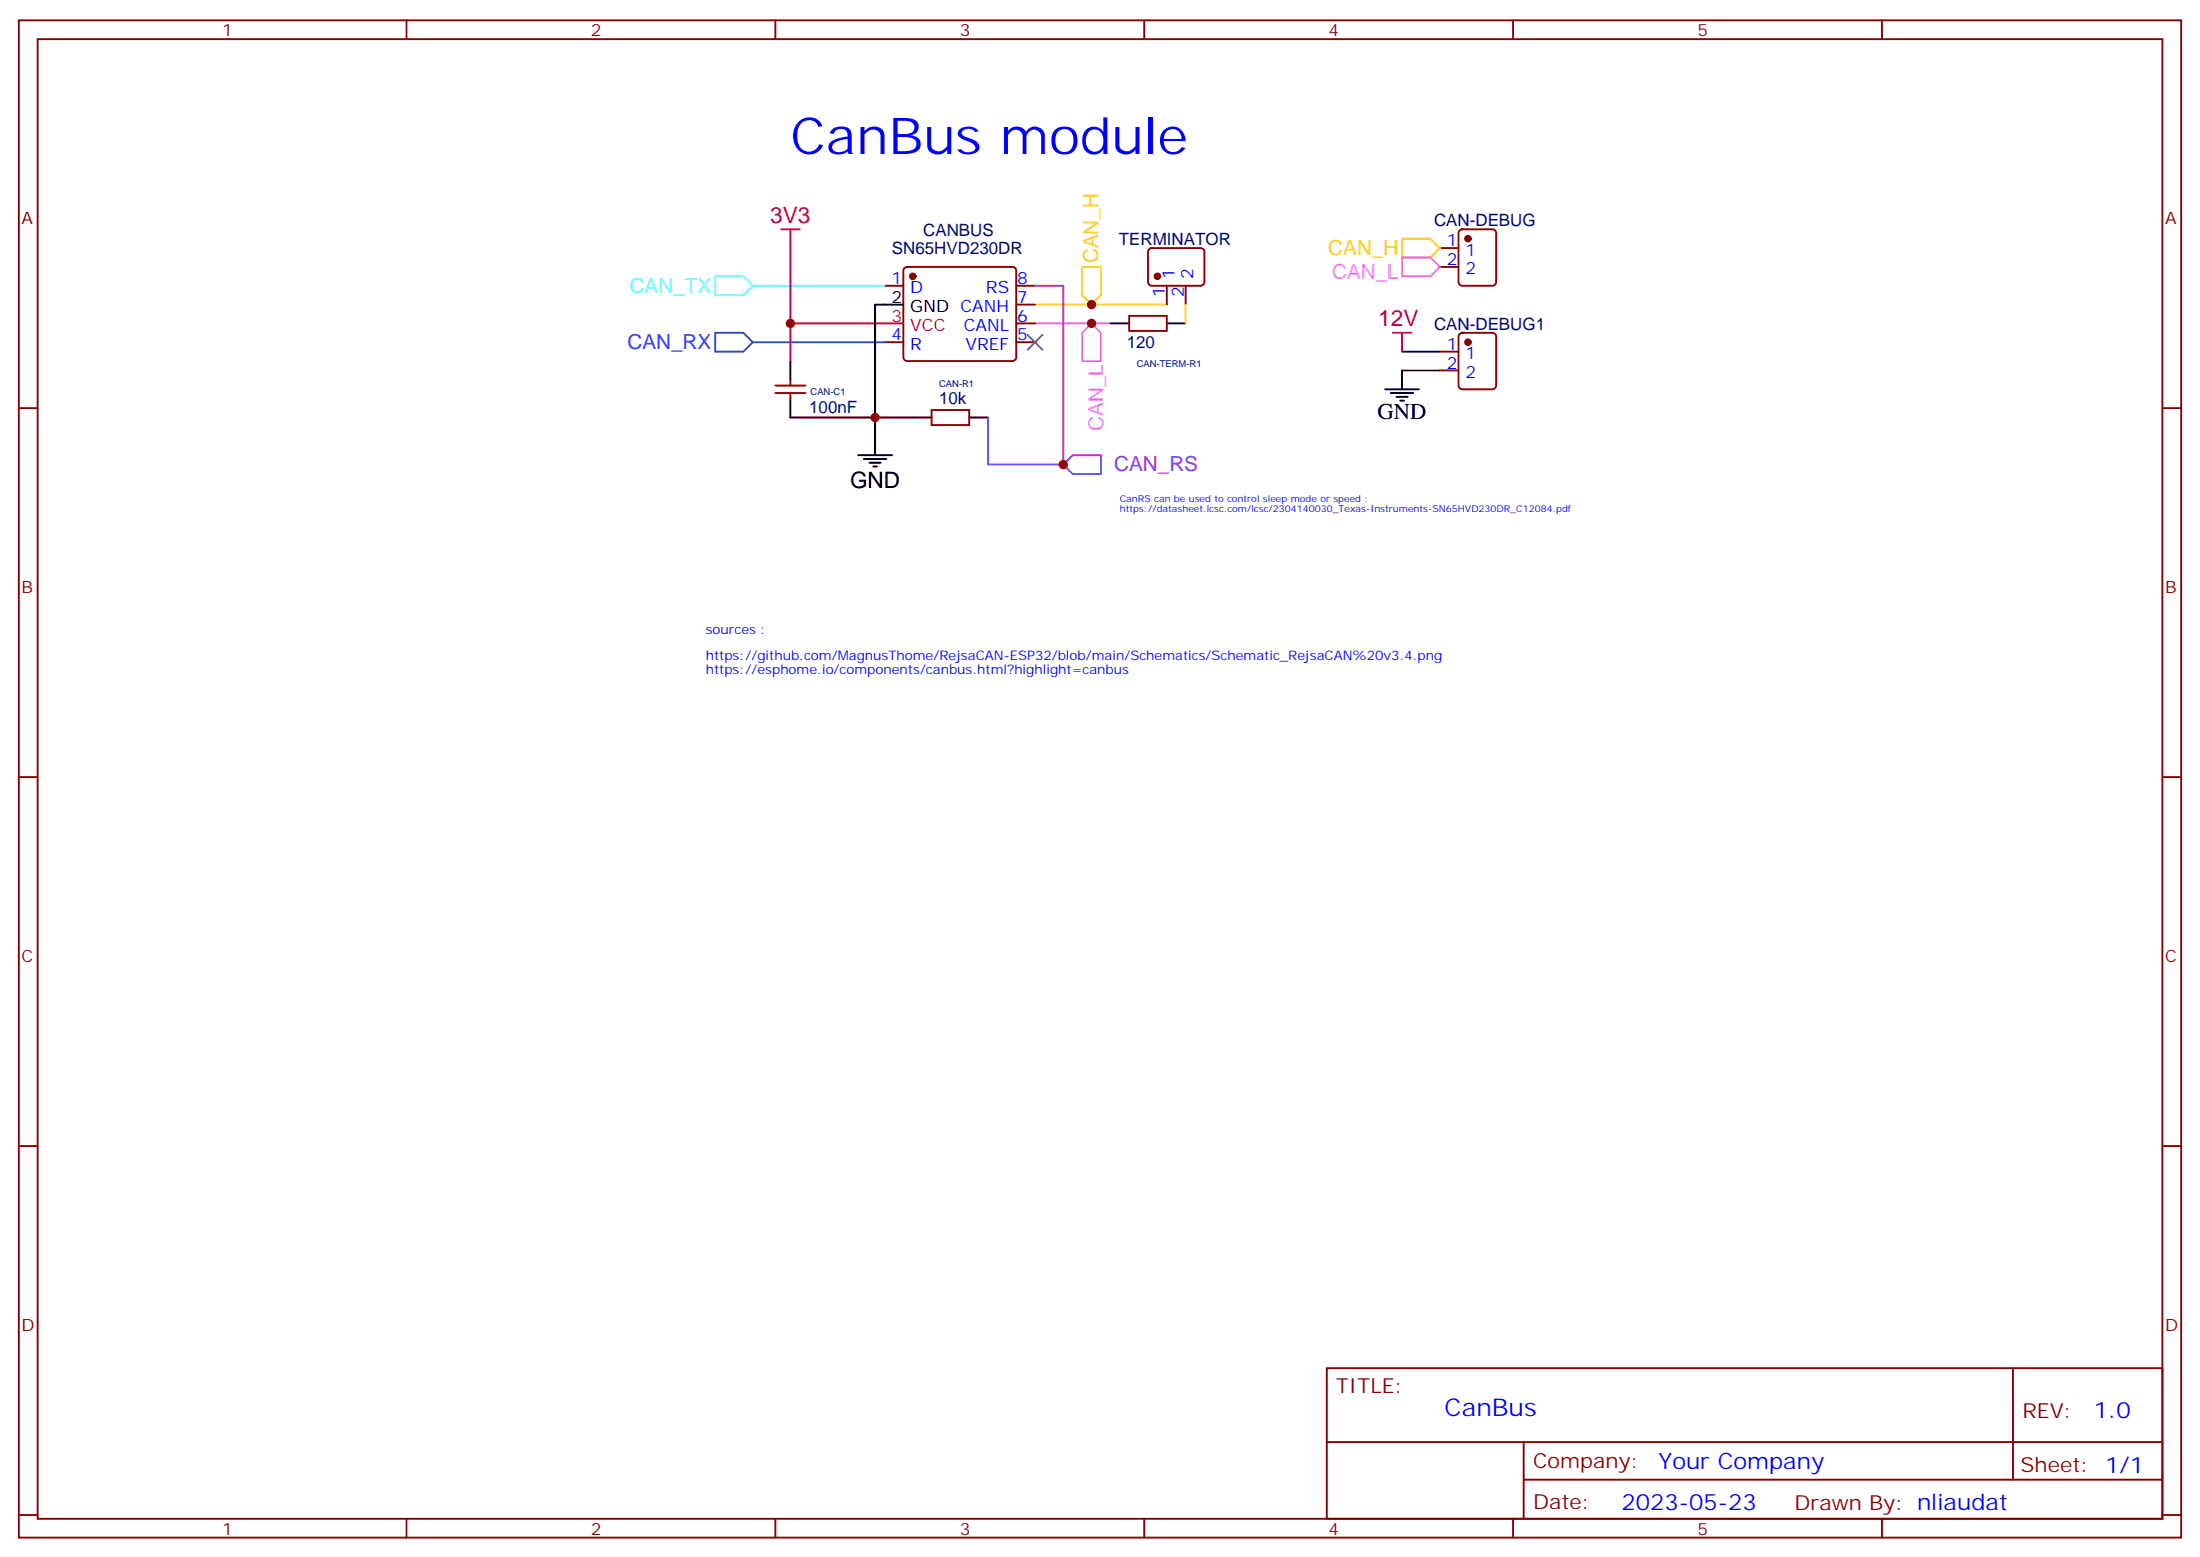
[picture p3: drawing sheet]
<svg xmlns="http://www.w3.org/2000/svg" width="412mm" height="292mm" viewBox="0 0 412 292" stroke-linecap="round" stroke-linejoin="round" font-family="sans-serif">
<g fill="none" stroke="#870000" stroke-width=".35">
<path d="M3.5 3.8h405.4v284.3h-405.4zM7.1 7.3h398.2v277.3h-398.2zM76.2 3.8v3.5M145.3 3.8v3.5M214.5 3.8v3.5M283.6 3.8v3.5M352.8 3.8v3.5M165.8 53.6h3.5M169.6 50.2l.4-.2h19.8a.71 .71 0 0 1 .7 .7v16.3a.76 .76 0 0 1-.7 .7h-19.8a.76 .76 0 0 1-.7-.7v-16.3zM190.5 53.6h3.5M190.5 57.1h3.5M211.7 59.2h7v2.8h-7z"/>
<path d="M215.4 46.7l.5-.2h9.2a.71 .71 0 0 1 .7 .7v5.6a.76 .76 0 0 1-.7 .8h-9.2a.76 .76 0 0 1-.7-.8v-5.6zM218.7 53.6v3.5M222.2 53.6v3.5M269.9 46.5h3.5M269.9 50h3.5M273.6 43.2l.5-.2h5.7a.71 .71 0 0 1 .7 .7v9.1a.76 .76 0 0 1-.7 .8h-5.7a.76 .76 0 0 1-.7-.8v-9.1zM3.5 76.5h3.6M145.3 73.7h5.7M145.3 72.2h5.7M148.2 71.2v1M148.2 73.7v1M165.8 64.1h3.5"/>
<path d="M174.6 76.8h7.1v2.9h-7.1zM190.5 64.1h3.5M190.5 60.6h3.5M269.9 65.9h3.5M269.9 69.4h3.5M273.6 62.6l.5-.2h5.7a.71 .71 0 0 1 .7 .7v9.1a.76 .76 0 0 1-.7 .8h-5.7a.76 .76 0 0 1-.7-.8v-9.1zM405.3 76.5h3.6M3.5 145.6h3.6M405.3 145.6h3.6M3.5 214.8h3.6M405.3 214.8h3.6M248.7 256.4h156.6v28.2h-156.6z"/>
<path d="M377.3 256.4v20.9M248.7 270.2h156.5M285.6 277.3h119.6M285.6 270.2v14.2M3.5 283.9h3.6M76.2 284.6v3.5M145.3 284.6v3.5M214.5 284.6v3.5M283.6 284.6v3.5M352.8 284.6v3.5M405.3 283.9h3.6"/>
</g>
<path d="M194 57.1h24.7M202.8 50h3.6v5.3l-1.8 1.8-1.8-1.8zM222.2 57.1v3.5M262.8 44.7h5.3l1.8 1.8-1.8 1.8h-5.3z" fill="none" stroke="#fc0" stroke-width=".35"/>
<path d="M262.8 48.3h5.3l1.8 1.7-1.8 1.8h-5.3zM194 60.6h14.1M204.6 60.6l1.8 1.8v5.3h-3.6v-5.3z" fill="none" stroke="#f6f" stroke-width=".35"/>
<g fill="#870000" stroke="#870000" stroke-width=".35">
<circle cx="171.1" cy="51.8" r=".53"/>
<circle cx="217" cy="51.8" r=".53"/>
<circle cx="275.2" cy="44.7" r=".53"/>
<circle cx="275.2" cy="64.1" r=".53"/>
</g>
<g fill="none" stroke="#000" stroke-width=".35">
<path d="M169.3 57.1h-5.3v28.2M148.2 67.7v3.5M148.2 74.7v3.5h26.4M181.7 78.2h3.5M208.1 60.6h3.6M218.7 60.6h3.5M259.6 73h6.4M260.7 73.7h4.2M261.8 74.4h2.1M262.5 75.1h.7M262.8 69.4v3.6M160.9 85.3h6.3"/>
<path d="M161.9 86h4.3M163 86.7h2.1M163.7 87.4h.7"/>
</g>
<path d="M146.4 43h3.5M148.2 43v17.6h21.1M148.2 60.6v7.1M261.1 62.4h3.5M262.8 62.4v3.5" fill="none" stroke="#f00" stroke-width=".35"/>
<path d="M192.6 62.7l2.8 2.8M195.4 62.7l-2.8 2.8" fill="none" stroke="#3c3" stroke-width=".35"/>
<path d="M134.1 62.4h5.2l1.8 1.7-1.8 1.8h-5.2zM141.1 64.1h24.7" fill="none" stroke="#06c" stroke-width=".35"/>
<path d="M134.1 51.8h5.2l1.8 1.8-1.8 1.7h-5.2z" fill="none" stroke="#3ff" stroke-width=".35"/>
<path d="M141.1 53.6h24.7" fill="none" stroke="#0ff" stroke-width=".35"/>
<path d="M194 53.6h5.3v33.5h-14.1v-8.9M201.1 85.3h5.3v3.5h-5.3l-1.8-1.7z" fill="none" stroke="#90f" stroke-width=".35"/>
<path d="M262.8 65.9h7.1M262.8 69.4h7.1" fill="none" stroke="#008700" stroke-width=".35"/>
<g fill="#c00">
<circle cx="204.6" cy="57.1" r=".88"/>
<circle cx="204.6" cy="60.6" r=".88"/>
<circle cx="148.2" cy="60.6" r=".88"/>
<circle cx="164" cy="78.2" r=".88"/>
<circle cx="199.3" cy="87.1" r=".88"/>
</g>
<text font-size="9.5" fill="#00f" x="148.2" y="28.9">CanBus module</text>
<text font-size="4.6" fill="#00f" x="270.8" y="265.4">CanBus</text>
<g font-size="4.2" fill="#f00">
<text x="144.4" y="41.9">3V3</text>
<text x="258.4" y="61.2">12V</text>
</g>
<g font-size="4.2">
<text x="258.2" y="78.6">GND</text>
<text x="159.3" y="91.4">GND</text>
</g>
<g font-size="4.2" fill="#00f">
<text x="392.5" y="265.7">1.0</text>
<text x="310.9" y="275.2">Your Company</text>
<text x="304" y="283">2023-05-23</text>
</g>
<g font-size="3.9" fill="#fc0">
<text x="249" y="47.7">CAN_H</text>
<text x="205.8" y="49.3" transform="rotate(-90 205.8 49.3)">CAN_H</text>
</g>
<g font-size="3.9" fill="#f6f">
<text x="249.7" y="52.3">CAN_L</text>
<text x="206.8" y="80.8" transform="rotate(-90 206.8 80.8)">CAN_L</text>
</g>
<text font-size="3.9" fill="#3ff" x="118" y="54.8">CAN_TX</text>
<text font-size="3.9" fill="#06f" x="117.6" y="65.4">CAN_RX</text>
<text font-size="3.9" fill="#90f" x="208.8" y="88.3">CAN_RS</text>
<g font-size="3.9" fill="#800">
<text x="250.5" y="261">TITLE:</text>
<text x="379.1" y="265.7">REV:</text>
<text x="287.4" y="275.2">Company:</text>
<text x="378.7" y="275.8">Sheet: 1/1</text>
<text x="287.4" y="282.9">Date:</text>
<text x="336.4" y="282.9">Drawn By: nliaudat</text>
</g>
<g font-size="3.2" fill="#800">
<text x="41.6" y="6.8">1</text>
<text x="110.8" y="6.8">2</text>
<text x="179.9" y="6.8">3</text>
<text x="249.1" y="6.8">4</text>
<text x="318.2" y="6.8">5</text>
<text x="4.1" y="41.9">A</text>
<text x="405.9" y="41.9">A</text>
<text x="4.1" y="111.1">B</text>
<text x="405.9" y="111.1">B</text>
<text x="4.1" y="180.2">C</text>
<text x="405.9" y="180.2">C</text>
<text x="4.1" y="249.3">D</text>
<text x="405.9" y="249.3">D</text>
<text x="41.6" y="287.6">1</text>
<text x="110.8" y="287.6">2</text>
<text x="179.9" y="287.6">3</text>
<text x="249.1" y="287.6">4</text>
<text x="318.2" y="287.6">5</text>
</g>
<g font-size="3.2" fill="#000080">
<text x="167.2" y="47.6">SN65HVD230DR</text>
<text x="173.1" y="44.1">CANBUS</text>
<text x="209.8" y="45.9">TERMINATOR</text>
<text x="268.8" y="42.4">CAN-DEBUG</text>
<text x="211.2" y="65.3">120</text>
<text x="268.8" y="61.8">CAN-DEBUG1</text>
<text x="151.7" y="77.3">100nF</text>
<text x="176" y="75.8">10k</text>
</g>
<g font-size="3.2" fill="#00f">
<text x="271.2" y="46.1">1</text>
<text x="274.7" y="47.9">1</text>
<text x="167.1" y="53.2">1</text>
<text x="190.7" y="53.2">8</text>
<text x="220.1" y="52.2" transform="rotate(-90 220.1 52.2)">1</text>
<text x="223.7" y="52.2" transform="rotate(-90 223.7 52.2)">2</text>
<text x="271.2" y="49.7">2</text>
<text x="274.7" y="51.4">2</text>
<text x="170.6" y="55">D</text>
<text x="184.8" y="55">RS</text>
<text x="190.7" y="56.7">7</text>
<text x="218.4" y="55.7" transform="rotate(-90 218.4 55.7)">1</text>
<text x="221.9" y="55.7" transform="rotate(-90 221.9 55.7)">2</text>
<text x="167.1" y="63.8">4</text>
<text x="170.6" y="65.5">R</text>
<text x="180.7" y="62">CANL</text>
<text x="181" y="65.5">VREF</text>
<text x="190.7" y="63.8">5</text>
<text x="190.7" y="60.3">6</text>
<text x="271.2" y="65.5">1</text>
<text x="271.2" y="69.1">2</text>
<text x="274.7" y="67.3">1</text>
<text x="274.7" y="70.8">2</text>
</g>
<g font-size="3.2">
<text x="167.1" y="56.7">2</text>
<text x="170.6" y="58.5">GND CANH</text>
</g>
<g font-size="3.2" fill="#f00">
<text x="167.1" y="60.3">3</text>
<text x="170.6" y="62">VCC</text>
</g>
<g font-size="2.5" fill="#00f">
<text x="132.3" y="118.8">sources :</text>
<text x="132.3" y="123.8">https://github.com/MagnusThome/RejsaCAN-ESP32/blob/main/Schematics/Schematic_RejsaCAN%20v3.4.png</text>
<text x="132.3" y="126.2">https://esphome.io/components/canbus.html?highlight=canbus</text>
</g>
<g font-size="1.8" fill="#000080">
<text x="213.1" y="68.8">CAN-TERM-R1</text>
<text x="151.9" y="74.1">CAN-C1</text>
<text x="176" y="72.6">CAN-R1</text>
</g>
<g font-size="1.8" fill="#00f">
<text x="209.9" y="94.1">CanRS can be used to control sleep mode or speed :</text>
<text x="209.9" y="95.9">https://datasheet.lcsc.com/lcsc/2304140030_Texas-Instruments-SN65HVD230DR_C12084.pdf</text>
</g>
</svg>
